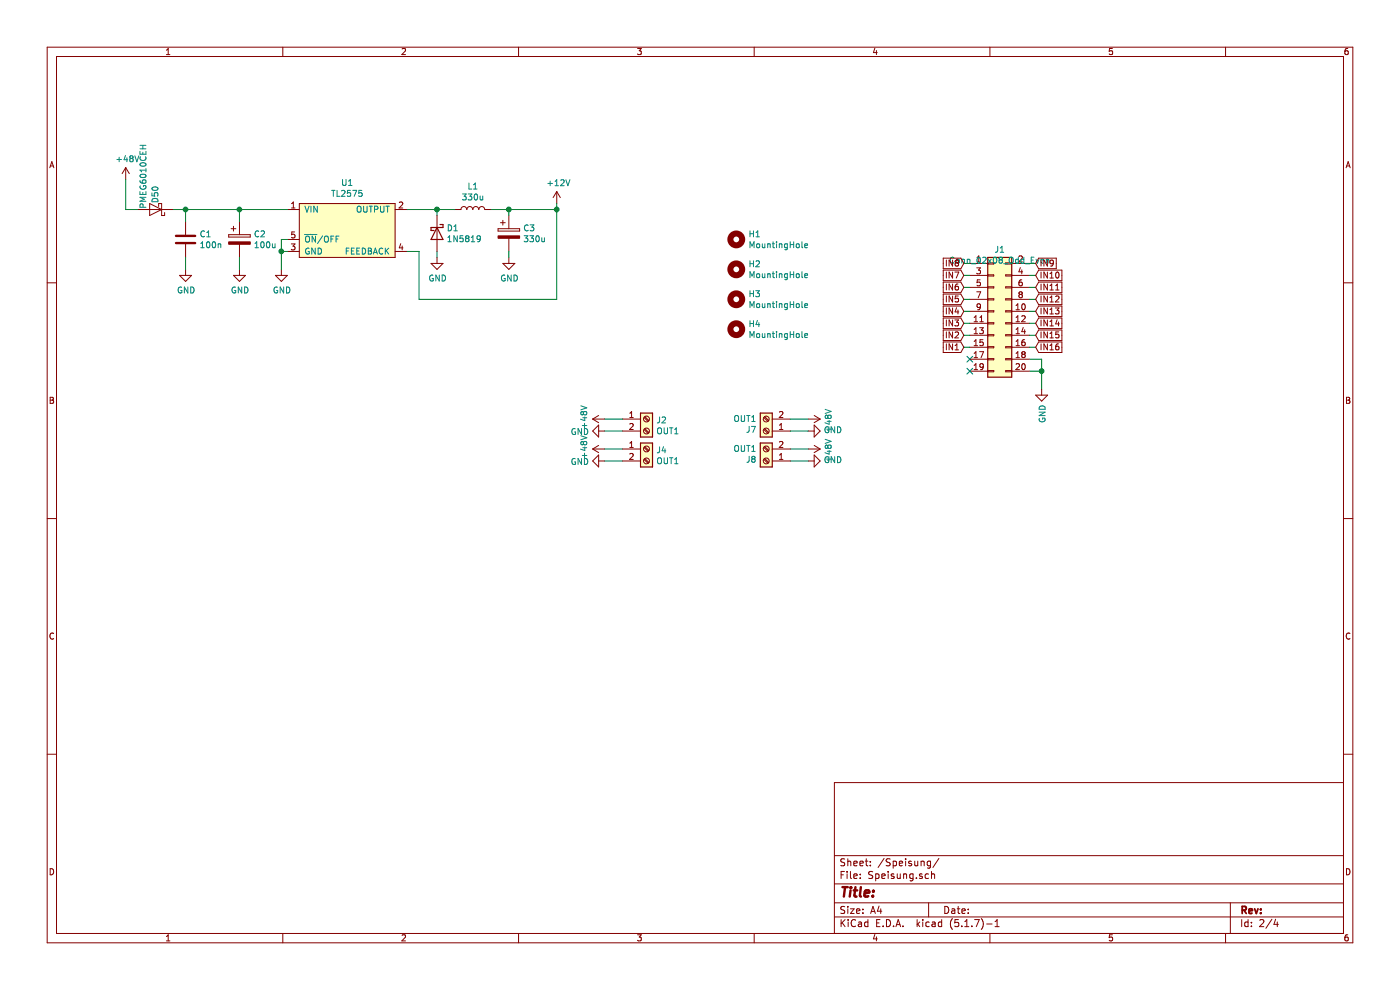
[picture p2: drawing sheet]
EESchema Schematic File Version 4
LIBS:Magnetsteuerung-cache
EELAYER 29 0
EELAYER END
$Descr A4 11693 8268
encoding utf-8
Sheet 2 4
Title ""
Date ""
Rev ""
Comp ""
Comment1 ""
Comment2 ""
Comment3 ""
Comment4 ""
$EndDescr
$Comp
L MK_Supply:TL2575 U1
U 1 1
P 2900 1900
F 0 "U1" H 2900 2275 50  0000 C CNN
F 1 "TL2575" H 2900 2184 50  0000 C CNN
F 2 "Package_TO_SOT_SMD:TO-263-5_TabPin3" H 2750 1900 50  0001 C CNN
F 3 "" H 2750 1900 50  0001 C CNN
	1    2900 1900
	1    0    0    -1  
$EndComp
$Comp
L power:+48V #PWR0101
U 1 1
P 1050 1500
F 0 "#PWR0101" H 1050 1350 50  0001 C CNN
F 1 "+48V" H 1065 1673 50  0000 C CNN
F 2 "" H 1050 1500 50  0001 C CNN
F 3 "" H 1050 1500 50  0001 C CNN
	1    1050 1500
	1    0    0    -1  
$EndComp
Wire Wire Line
	1050 1500 1050 1750
Wire Wire Line
	1550 1750 2000 1750
$Comp
L Device:C C1
U 1 1
P 1550 2000
F 0 "C1" H 1665 2046 50  0000 L CNN
F 1 "100n" H 1665 1955 50  0000 L CNN
F 2 "Capacitor_SMD:C_1206_3216Metric" H 1588 1850 50  0001 C CNN
F 3 "~" H 1550 2000 50  0001 C CNN
	1    1550 2000
	1    0    0    -1  
$EndComp
Wire Wire Line
	1550 1850 1550 1750
Connection ~ 1550 1750
$Comp
L power:GND #PWR0102
U 1 1
P 1550 2250
F 0 "#PWR0102" H 1550 2000 50  0001 C CNN
F 1 "GND" H 1555 2077 50  0000 C CNN
F 2 "" H 1550 2250 50  0001 C CNN
F 3 "" H 1550 2250 50  0001 C CNN
	1    1550 2250
	1    0    0    -1  
$EndComp
Wire Wire Line
	1550 2250 1550 2150
$Comp
L power:GND #PWR0103
U 1 1
P 2350 2250
F 0 "#PWR0103" H 2350 2000 50  0001 C CNN
F 1 "GND" H 2355 2077 50  0000 C CNN
F 2 "" H 2350 2250 50  0001 C CNN
F 3 "" H 2350 2250 50  0001 C CNN
	1    2350 2250
	1    0    0    -1  
$EndComp
Wire Wire Line
	2400 2100 2350 2100
Wire Wire Line
	2350 2100 2350 2250
Wire Wire Line
	2400 2000 2350 2000
Wire Wire Line
	2350 2000 2350 2100
Connection ~ 2350 2100
$Comp
L Device:CP C2
U 1 1
P 2000 2000
F 0 "C2" H 2118 2046 50  0000 L CNN
F 1 "100u" H 2118 1955 50  0000 L CNN
F 2 "Capacitor_SMD:CP_Elec_10x10" H 2038 1850 50  0001 C CNN
F 3 "~" H 2000 2000 50  0001 C CNN
	1    2000 2000
	1    0    0    -1  
$EndComp
Wire Wire Line
	2000 1850 2000 1750
Connection ~ 2000 1750
Wire Wire Line
	2000 1750 2400 1750
$Comp
L power:GND #PWR0104
U 1 1
P 2000 2250
F 0 "#PWR0104" H 2000 2000 50  0001 C CNN
F 1 "GND" H 2005 2077 50  0000 C CNN
F 2 "" H 2000 2250 50  0001 C CNN
F 3 "" H 2000 2250 50  0001 C CNN
	1    2000 2250
	1    0    0    -1  
$EndComp
Wire Wire Line
	2000 2250 2000 2150
$Comp
L Device:CP C3
U 1 1
P 4250 1950
F 0 "C3" H 4368 1996 50  0000 L CNN
F 1 "330u" H 4368 1905 50  0000 L CNN
F 2 "Capacitor_SMD:CP_Elec_8x10" H 4288 1800 50  0001 C CNN
F 3 "~" H 4250 1950 50  0001 C CNN
	1    4250 1950
	1    0    0    -1  
$EndComp
$Comp
L power:GND #PWR0105
U 1 1
P 4250 2150
F 0 "#PWR0105" H 4250 1900 50  0001 C CNN
F 1 "GND" H 4255 1977 50  0000 C CNN
F 2 "" H 4250 2150 50  0001 C CNN
F 3 "" H 4250 2150 50  0001 C CNN
	1    4250 2150
	1    0    0    -1  
$EndComp
Wire Wire Line
	4250 2150 4250 2100
$Comp
L Diode:1N5819 D1
U 1 1
P 3650 1950
F 0 "D1" V 3604 2029 50  0000 L CNN
F 1 "1N5819" V 3695 2029 50  0000 L CNN
F 2 "Diode_SMD:D_SOD-123" H 3650 1775 50  0001 C CNN
F 3 "http://www.vishay.com/docs/88525/1n5817.pdf" H 3650 1950 50  0001 C CNN
	1    3650 1950
	0    1    1    0   
$EndComp
$Comp
L Device:L L1
U 1 1
P 3950 1750
F 0 "L1" V 4140 1750 50  0000 C CNN
F 1 "330u" V 4049 1750 50  0000 C CNN
F 2 "MK_Footprints:L_Bourns_5050" H 3950 1750 50  0001 C CNN
F 3 "~" H 3950 1750 50  0001 C CNN
	1    3950 1750
	0    -1   -1   0   
$EndComp
$Comp
L power:GND #PWR0106
U 1 1
P 3650 2150
F 0 "#PWR0106" H 3650 1900 50  0001 C CNN
F 1 "GND" H 3655 1977 50  0000 C CNN
F 2 "" H 3650 2150 50  0001 C CNN
F 3 "" H 3650 2150 50  0001 C CNN
	1    3650 2150
	1    0    0    -1  
$EndComp
Wire Wire Line
	3650 2150 3650 2100
Wire Wire Line
	3800 1750 3650 1750
Wire Wire Line
	3650 1800 3650 1750
Connection ~ 3650 1750
Wire Wire Line
	3650 1750 3400 1750
Wire Wire Line
	4100 1750 4250 1750
Wire Wire Line
	4250 1750 4250 1800
Wire Wire Line
	4250 1750 4650 1750
Wire Wire Line
	4650 1750 4650 2500
Wire Wire Line
	4650 2500 3500 2500
Wire Wire Line
	3500 2500 3500 2100
Wire Wire Line
	3500 2100 3400 2100
Connection ~ 4250 1750
$Comp
L power:+12V #PWR0107
U 1 1
P 4650 1700
F 0 "#PWR0107" H 4650 1550 50  0001 C CNN
F 1 "+12V" H 4665 1873 50  0000 C CNN
F 2 "" H 4650 1700 50  0001 C CNN
F 3 "" H 4650 1700 50  0001 C CNN
	1    4650 1700
	1    0    0    -1  
$EndComp
Wire Wire Line
	4650 1700 4650 1750
Connection ~ 4650 1750
$Comp
L Connector:Screw_Terminal_01x02 J?
U 1 1
P 5400 3500
AR Path="/602A90B4/604A822C" Ref="J?"  Part="1" 
AR Path="/602A7DDC/604A822C" Ref="J2"  Part="1" 
F 0 "J2" H 5480 3492 50  0000 L CNN
F 1 "OUT1" H 5480 3401 50  0000 L CNN
F 2 "MK_Footprints:SPTAF_2" H 5400 3500 50  0001 C CNN
F 3 "~" H 5400 3500 50  0001 C CNN
	1    5400 3500
	1    0    0    -1  
$EndComp
$Comp
L Connector:Screw_Terminal_01x02 J?
U 1 1
P 5400 3750
AR Path="/602A90B4/604A846A" Ref="J?"  Part="1" 
AR Path="/602A7DDC/604A846A" Ref="J4"  Part="1" 
F 0 "J4" H 5480 3742 50  0000 L CNN
F 1 "OUT1" H 5480 3651 50  0000 L CNN
F 2 "MK_Footprints:SPTAF_2" H 5400 3750 50  0001 C CNN
F 3 "~" H 5400 3750 50  0001 C CNN
	1    5400 3750
	1    0    0    -1  
$EndComp
$Comp
L Connector:Screw_Terminal_01x02 J?
U 1 1
P 6400 3850
AR Path="/602A90B4/604A88BF" Ref="J?"  Part="1" 
AR Path="/602A7DDC/604A88BF" Ref="J8"  Part="1" 
F 0 "J8" H 6480 3842 50  0000 L CNN
F 1 "OUT1" H 6480 3751 50  0000 L CNN
F 2 "MK_Footprints:SPTAF_2" H 6400 3850 50  0001 C CNN
F 3 "~" H 6400 3850 50  0001 C CNN
	1    6400 3850
	-1   0    0    1   
$EndComp
$Comp
L Connector:Screw_Terminal_01x02 J?
U 1 1
P 6400 3600
AR Path="/602A90B4/604A8BE9" Ref="J?"  Part="1" 
AR Path="/602A7DDC/604A8BE9" Ref="J7"  Part="1" 
F 0 "J7" H 6480 3592 50  0000 L CNN
F 1 "OUT1" H 6480 3501 50  0000 L CNN
F 2 "MK_Footprints:SPTAF_2" H 6400 3600 50  0001 C CNN
F 3 "~" H 6400 3600 50  0001 C CNN
	1    6400 3600
	-1   0    0    1   
$EndComp
$Comp
L power:GND #PWR0114
U 1 1
P 5050 3600
F 0 "#PWR0114" H 5050 3350 50  0001 C CNN
F 1 "GND" V 5055 3472 50  0000 R CNN
F 2 "" H 5050 3600 50  0001 C CNN
F 3 "" H 5050 3600 50  0001 C CNN
	1    5050 3600
	0    1    1    0   
$EndComp
Wire Wire Line
	5050 3600 5200 3600
$Comp
L power:GND #PWR0115
U 1 1
P 5050 3850
F 0 "#PWR0115" H 5050 3600 50  0001 C CNN
F 1 "GND" V 5055 3722 50  0000 R CNN
F 2 "" H 5050 3850 50  0001 C CNN
F 3 "" H 5050 3850 50  0001 C CNN
	1    5050 3850
	0    1    1    0   
$EndComp
Wire Wire Line
	5050 3850 5200 3850
$Comp
L power:GND #PWR0116
U 1 1
P 6750 3850
F 0 "#PWR0116" H 6750 3600 50  0001 C CNN
F 1 "GND" V 6755 3722 50  0000 R CNN
F 2 "" H 6750 3850 50  0001 C CNN
F 3 "" H 6750 3850 50  0001 C CNN
	1    6750 3850
	0    -1   -1   0   
$EndComp
Wire Wire Line
	6750 3850 6600 3850
$Comp
L power:GND #PWR0117
U 1 1
P 6750 3600
F 0 "#PWR0117" H 6750 3350 50  0001 C CNN
F 1 "GND" V 6755 3472 50  0000 R CNN
F 2 "" H 6750 3600 50  0001 C CNN
F 3 "" H 6750 3600 50  0001 C CNN
	1    6750 3600
	0    -1   -1   0   
$EndComp
Wire Wire Line
	6750 3600 6600 3600
$Comp
L power:+48V #PWR0122
U 1 1
P 5050 3750
F 0 "#PWR0122" H 5050 3600 50  0001 C CNN
F 1 "+48V" H 5065 3923 50  0000 C CNN
F 2 "" H 5050 3750 50  0001 C CNN
F 3 "" H 5050 3750 50  0001 C CNN
	1    5050 3750
	0    -1   -1   0   
$EndComp
Wire Wire Line
	5050 3750 5200 3750
$Comp
L power:+48V #PWR0123
U 1 1
P 5050 3500
F 0 "#PWR0123" H 5050 3350 50  0001 C CNN
F 1 "+48V" H 5065 3673 50  0000 C CNN
F 2 "" H 5050 3500 50  0001 C CNN
F 3 "" H 5050 3500 50  0001 C CNN
	1    5050 3500
	0    -1   -1   0   
$EndComp
Wire Wire Line
	5050 3500 5200 3500
$Comp
L power:+48V #PWR0124
U 1 1
P 6750 3500
F 0 "#PWR0124" H 6750 3350 50  0001 C CNN
F 1 "+48V" H 6765 3673 50  0000 C CNN
F 2 "" H 6750 3500 50  0001 C CNN
F 3 "" H 6750 3500 50  0001 C CNN
	1    6750 3500
	0    1    1    0   
$EndComp
Wire Wire Line
	6750 3500 6600 3500
$Comp
L power:+48V #PWR0125
U 1 1
P 6750 3750
F 0 "#PWR0125" H 6750 3600 50  0001 C CNN
F 1 "+48V" H 6765 3923 50  0000 C CNN
F 2 "" H 6750 3750 50  0001 C CNN
F 3 "" H 6750 3750 50  0001 C CNN
	1    6750 3750
	0    1    1    0   
$EndComp
Wire Wire Line
	6750 3750 6600 3750
$Comp
L Diode:PMEG6010CEH D?
U 1 1
P 1300 1750
AR Path="/602A90B4/6065A08A" Ref="D?"  Part="1" 
AR Path="/602A7DDC/6065A08A" Ref="D50"  Part="1" 
F 0 "D50" V 1300 1550 50  0000 L CNN
F 1 "PMEG6010CEH" V 1400 1200 50  0000 L CNN
F 2 "MK_Footprints:D_SOD_128_2" H 1300 1575 50  0001 C CNN
F 3 "https://assets.nexperia.com/documents/data-sheet/PMEG6010CEH_PMEG6010CEJ.pdf" H 1300 1750 50  0001 C CNN
	1    1300 1750
	-1   0    0    1   
$EndComp
Wire Wire Line
	1450 1750 1550 1750
Wire Wire Line
	1150 1750 1050 1750
$Comp
L Connector_Generic:Conn_02x10_Odd_Even J1
U 1 1
P 8300 2600
F 0 "J1" H 8350 3117 50  0000 C CNN
F 1 "Conn_02x08_Odd_Even" H 8350 3026 50  0000 C CNN
F 2 "MK_Footprints:PinHeader_2x10_P2.54mm_61202022021" H 8300 2600 50  0001 C CNN
F 3 "~" H 8300 2600 50  0001 C CNN
	1    8300 2600
	1    0    0    -1  
$EndComp
Text GLabel 8050 2900 0    50   Input ~ 0
IN1
Text GLabel 8050 2800 0    50   Input ~ 0
IN2
Text GLabel 8050 2700 0    50   Input ~ 0
IN3
Text GLabel 8050 2600 0    50   Input ~ 0
IN4
Text GLabel 8050 2500 0    50   Input ~ 0
IN5
Text GLabel 8050 2400 0    50   Input ~ 0
IN6
Text GLabel 8050 2300 0    50   Input ~ 0
IN7
Text GLabel 8050 2200 0    50   Input ~ 0
IN8
Text GLabel 8650 2200 2    50   Input ~ 0
IN9
Text GLabel 8650 2300 2    50   Input ~ 0
IN10
Text GLabel 8650 2400 2    50   Input ~ 0
IN11
Text GLabel 8650 2500 2    50   Input ~ 0
IN12
Text GLabel 8650 2600 2    50   Input ~ 0
IN13
Text GLabel 8650 2700 2    50   Input ~ 0
IN14
Text GLabel 8650 2800 2    50   Input ~ 0
IN15
Text GLabel 8650 2900 2    50   Input ~ 0
IN16
Wire Wire Line
	8050 2900 8100 2900
Wire Wire Line
	8050 2800 8100 2800
Wire Wire Line
	8050 2700 8100 2700
Wire Wire Line
	8050 2600 8100 2600
Wire Wire Line
	8050 2500 8100 2500
Wire Wire Line
	8050 2400 8100 2400
Wire Wire Line
	8050 2300 8100 2300
Wire Wire Line
	8050 2200 8100 2200
Wire Wire Line
	8600 2200 8650 2200
Wire Wire Line
	8600 2300 8650 2300
Wire Wire Line
	8600 2400 8650 2400
Wire Wire Line
	8600 2500 8650 2500
Wire Wire Line
	8600 2600 8650 2600
Wire Wire Line
	8600 2700 8650 2700
Wire Wire Line
	8600 2800 8650 2800
Wire Wire Line
	8600 2900 8650 2900
$Comp
L Mechanical:MountingHole H1
U 1 1
P 6150 2000
F 0 "H1" H 6250 2046 50  0000 L CNN
F 1 "MountingHole" H 6250 1955 50  0000 L CNN
F 2 "MountingHole:MountingHole_4.3mm_M4" H 6150 2000 50  0001 C CNN
F 3 "~" H 6150 2000 50  0001 C CNN
	1    6150 2000
	1    0    0    -1  
$EndComp
$Comp
L Mechanical:MountingHole H2
U 1 1
P 6150 2250
F 0 "H2" H 6250 2296 50  0000 L CNN
F 1 "MountingHole" H 6250 2205 50  0000 L CNN
F 2 "MountingHole:MountingHole_4.3mm_M4" H 6150 2250 50  0001 C CNN
F 3 "~" H 6150 2250 50  0001 C CNN
	1    6150 2250
	1    0    0    -1  
$EndComp
$Comp
L Mechanical:MountingHole H3
U 1 1
P 6150 2500
F 0 "H3" H 6250 2546 50  0000 L CNN
F 1 "MountingHole" H 6250 2455 50  0000 L CNN
F 2 "MountingHole:MountingHole_4.3mm_M4" H 6150 2500 50  0001 C CNN
F 3 "~" H 6150 2500 50  0001 C CNN
	1    6150 2500
	1    0    0    -1  
$EndComp
$Comp
L Mechanical:MountingHole H4
U 1 1
P 6150 2750
F 0 "H4" H 6250 2796 50  0000 L CNN
F 1 "MountingHole" H 6250 2705 50  0000 L CNN
F 2 "MountingHole:MountingHole_4.3mm_M4" H 6150 2750 50  0001 C CNN
F 3 "~" H 6150 2750 50  0001 C CNN
	1    6150 2750
	1    0    0    -1  
$EndComp
$Comp
L power:GND #PWR0216
U 1 1
P 8700 3250
F 0 "#PWR0216" H 8700 3000 50  0001 C CNN
F 1 "GND" V 8705 3122 50  0000 R CNN
F 2 "" H 8700 3250 50  0001 C CNN
F 3 "" H 8700 3250 50  0001 C CNN
	1    8700 3250
	1    0    0    -1  
$EndComp
Wire Wire Line
	8600 3000 8700 3000
Wire Wire Line
	8700 3000 8700 3100
Wire Wire Line
	8600 3100 8700 3100
Connection ~ 8700 3100
Wire Wire Line
	8700 3100 8700 3250
NoConn ~ 8100 3000
NoConn ~ 8100 3100
$EndSCHEMATC
